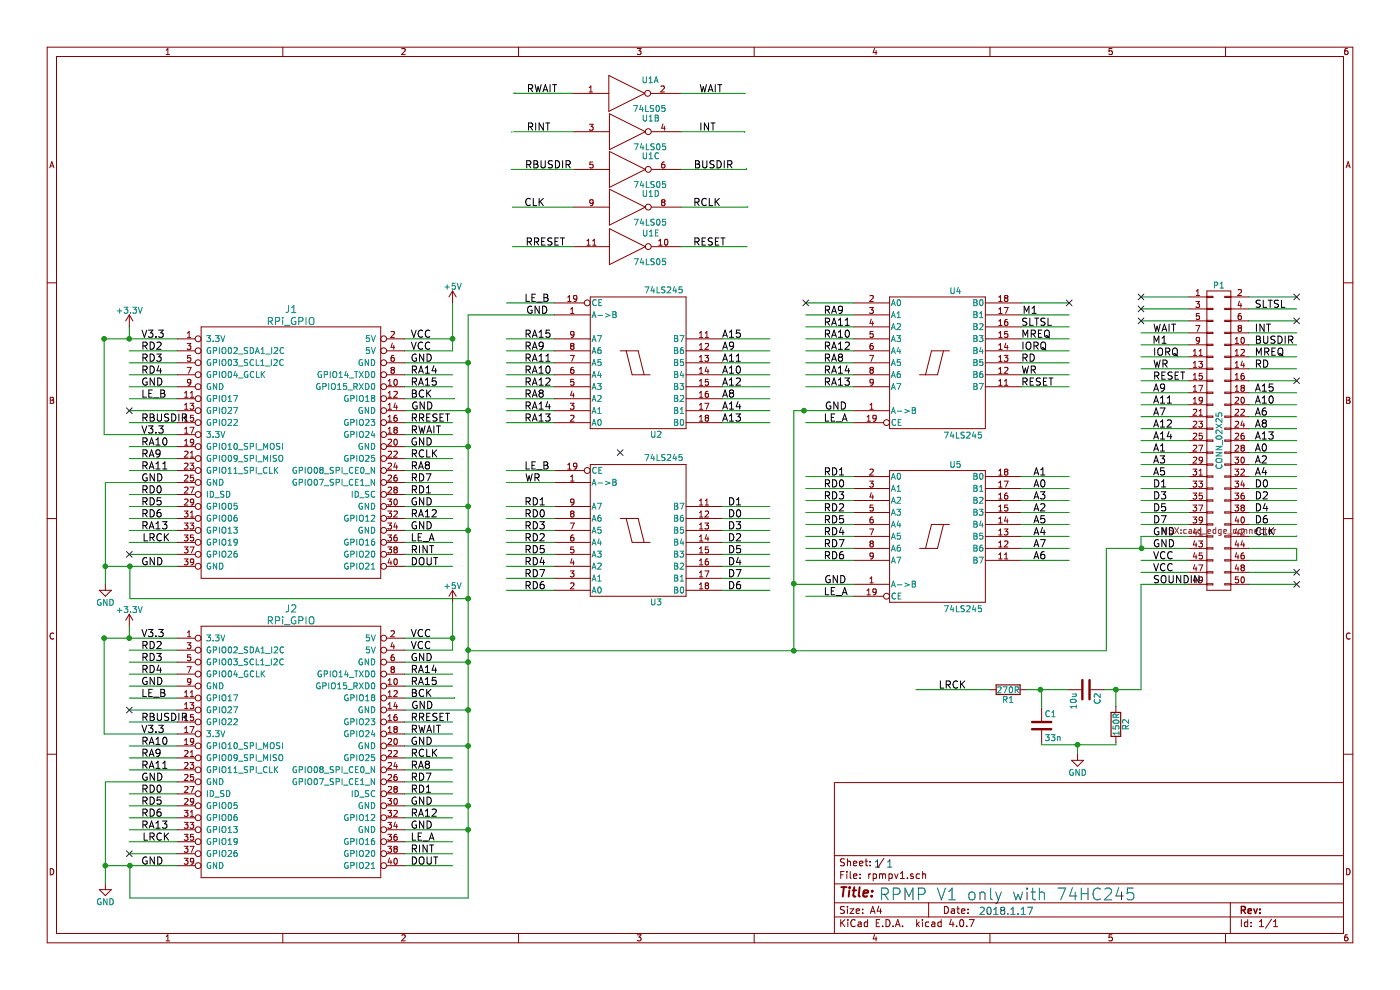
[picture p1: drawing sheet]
EESchema Schematic File Version 2
LIBS:power
LIBS:device
LIBS:switches
LIBS:relays
LIBS:motors
LIBS:transistors
LIBS:conn
LIBS:linear
LIBS:regul
LIBS:74xx
LIBS:cmos4000
LIBS:adc-dac
LIBS:memory
LIBS:xilinx
LIBS:microcontrollers
LIBS:dsp
LIBS:microchip
LIBS:analog_switches
LIBS:motorola
LIBS:texas
LIBS:intel
LIBS:audio
LIBS:interface
LIBS:digital-audio
LIBS:philips
LIBS:display
LIBS:cypress
LIBS:siliconi
LIBS:opto
LIBS:atmel
LIBS:contrib
LIBS:valves
LIBS:IC_raspberry
LIBS:msx_slot
LIBS:rpmpv1-cache
EELAYER 25 0
EELAYER END
$Descr A4 11693 8268
encoding utf-8
Sheet 1 1
Title ""
Date ""
Rev ""
Comp ""
Comment1 ""
Comment2 ""
Comment3 ""
Comment4 ""
$EndDescr
$Comp
L RPi_GPIO J1
U 1 1
P 1680 2830
F 0 "J1" H 2430 3080 60  0000 C CNN
F 1 "RPi_GPIO" H 2430 2980 60  0000 C CNN
F 2 "Socket_Strips:Socket_Strip_Straight_2x20_Pitch2.54mm" H 2380 2080 60  0001 C CNN
F 3 "" H 1680 2830 60  0000 C CNN
	1    1680 2830
	1    0    0    -1  
$EndComp
$Comp
L CONN_02X25 P1
U 1 1
P 10180 3680
F 0 "P1" H 10180 4980 50  0000 C CNN
F 1 "CONN_02X25" V 10180 3680 50  0000 C CNN
F 2 "MSX:card_edge_connector" H 10180 2930 50  0000 C CNN
F 3 "" H 10180 2930 50  0000 C CNN
	1    10180 3680
	1    0    0    -1  
$EndComp
$Comp
L 74LS245 U3
U 1 1
P 5330 4430
F 0 "U3" H 5430 5005 50  0000 L BNN
F 1 "74LS245" H 5380 3855 50  0000 L TNN
F 2 "Housings_SOIC:SOIC-20W_7.5x12.8mm_Pitch1.27mm" H 5330 4430 50  0001 C CNN
F 3 "" H 5330 4430 50  0001 C CNN
	1    5330 4430
	1    0    0    1   
$EndComp
Wire Wire Line
	3380 2830 3780 2830
Wire Wire Line
	3780 2930 3380 2930
Wire Wire Line
	3380 3030 3910 3030
Wire Wire Line
	3380 3130 3780 3130
Wire Wire Line
	3380 3230 3780 3230
Wire Wire Line
	3380 3530 3780 3530
Wire Wire Line
	3380 3630 3780 3630
Wire Wire Line
	3910 3730 3380 3730
Wire Wire Line
	3380 3830 3780 3830
Wire Wire Line
	3380 3930 3780 3930
Wire Wire Line
	3380 4030 3780 4030
Wire Wire Line
	3380 4130 3780 4130
Wire Wire Line
	3910 4230 3380 4230
Wire Wire Line
	3380 4330 3780 4330
Wire Wire Line
	3910 4430 3380 4430
Wire Wire Line
	3380 4530 3780 4530
Wire Wire Line
	3380 4630 3780 4630
Wire Wire Line
	3380 4730 3780 4730
Wire Wire Line
	1080 2930 1480 2930
Wire Wire Line
	1080 3030 1480 3030
Wire Wire Line
	1080 3130 1480 3130
Wire Wire Line
	1080 3230 1480 3230
Wire Wire Line
	1080 3330 1480 3330
Wire Wire Line
	1080 3430 1480 3430
Wire Wire Line
	1080 3530 1480 3530
Wire Wire Line
	1080 3730 1480 3730
Wire Wire Line
	1080 3830 1480 3830
Wire Wire Line
	1080 3930 1480 3930
Wire Wire Line
	880  4030 1480 4030
Wire Wire Line
	1080 4130 1480 4130
Wire Wire Line
	1080 4230 1480 4230
Wire Wire Line
	1080 4330 1480 4330
Wire Wire Line
	1080 4430 1480 4430
Wire Wire Line
	1080 4530 1480 4530
Wire Wire Line
	1080 4630 1480 4630
Wire Wire Line
	880  4730 1480 4730
Wire Wire Line
	6030 4930 6430 4930
Wire Wire Line
	6030 4830 6430 4830
Wire Wire Line
	6030 4730 6430 4730
Wire Wire Line
	6030 4630 6430 4630
Wire Wire Line
	6030 4530 6430 4530
Wire Wire Line
	6030 4430 6430 4430
Wire Wire Line
	6030 4330 6430 4330
Wire Wire Line
	6030 4230 6430 4230
Wire Wire Line
	4230 4930 4630 4930
Wire Wire Line
	4230 4830 4630 4830
Wire Wire Line
	4230 4730 4630 4730
Wire Wire Line
	4230 4630 4630 4630
Wire Wire Line
	4230 4530 4630 4530
Wire Wire Line
	4230 4430 4630 4430
Wire Wire Line
	4230 4330 4630 4330
Wire Wire Line
	4230 4230 4630 4230
Wire Wire Line
	4230 4030 4630 4030
Wire Wire Line
	4230 3930 4630 3930
Wire Wire Line
	10430 2480 10830 2480
Wire Wire Line
	10430 2580 10830 2580
Wire Wire Line
	10430 2680 10830 2680
Wire Wire Line
	10430 2780 10830 2780
Wire Wire Line
	10430 2880 10830 2880
Wire Wire Line
	10430 2980 10830 2980
Wire Wire Line
	10430 3080 10830 3080
Wire Wire Line
	10430 3180 10830 3180
Wire Wire Line
	10430 3280 10830 3280
Wire Wire Line
	10430 3380 10830 3380
Wire Wire Line
	10430 3480 10830 3480
Wire Wire Line
	10430 3580 10830 3580
Wire Wire Line
	10430 3680 10830 3680
Wire Wire Line
	10430 3780 10830 3780
Wire Wire Line
	10430 3880 10830 3880
Wire Wire Line
	10430 3980 10830 3980
Wire Wire Line
	10430 4080 10830 4080
Wire Wire Line
	10430 4180 10830 4180
Wire Wire Line
	10430 4280 10830 4280
Wire Wire Line
	10430 4380 10830 4380
Wire Wire Line
	10430 4580 10830 4580
Wire Wire Line
	10430 4780 10830 4780
Wire Wire Line
	10430 4880 10830 4880
Wire Wire Line
	9530 2480 9930 2480
Wire Wire Line
	9530 2580 9930 2580
Wire Wire Line
	9530 2680 9930 2680
Wire Wire Line
	9530 2780 9930 2780
Wire Wire Line
	9530 2880 9930 2880
Wire Wire Line
	9530 2980 9930 2980
Wire Wire Line
	9530 3080 9930 3080
Wire Wire Line
	9530 3180 9930 3180
Wire Wire Line
	9530 3280 9930 3280
Wire Wire Line
	9530 3380 9930 3380
Wire Wire Line
	9530 3480 9930 3480
Wire Wire Line
	9530 3580 9930 3580
Wire Wire Line
	9530 3680 9930 3680
Wire Wire Line
	9530 3780 9930 3780
Wire Wire Line
	9530 3880 9930 3880
Wire Wire Line
	9530 3980 9930 3980
Wire Wire Line
	9530 4080 9930 4080
Wire Wire Line
	9530 4180 9930 4180
Wire Wire Line
	9530 4280 9930 4280
Wire Wire Line
	9530 4380 9930 4380
Wire Wire Line
	9530 4580 9930 4580
Wire Wire Line
	9530 4680 9930 4680
Wire Wire Line
	9530 4780 9930 4780
Wire Wire Line
	9530 4880 9930 4880
Text Label 10480 2580 0    60   ~ 0
SLTSL
Text Label 9630 2980 0    60   ~ 0
IORQ
Text Label 9630 3080 0    60   ~ 0
WR
Text Label 9630 3180 0    60   ~ 0
RESET
Text Label 9630 3280 0    60   ~ 0
A9
Text Label 9630 3380 0    60   ~ 0
A11
Text Label 9630 3480 0    60   ~ 0
A7
Text Label 9630 3580 0    60   ~ 0
A12
Text Label 9630 3680 0    60   ~ 0
A14
Text Label 9630 3780 0    60   ~ 0
A1
Text Label 9630 3880 0    60   ~ 0
A3
Text Label 9630 3980 0    60   ~ 0
A5
Text Label 9630 4080 0    60   ~ 0
D1
Text Label 9630 4180 0    60   ~ 0
D3
Text Label 9630 4280 0    60   ~ 0
D5
Text Label 9630 4380 0    60   ~ 0
D7
Text Label 9630 4480 0    60   ~ 0
GND
Text Label 9630 4780 0    60   ~ 0
VCC
Text Label 9630 4680 0    60   ~ 0
VCC
Text Label 9630 4580 0    60   ~ 0
GND
Text Label 9630 2780 0    60   ~ 0
WAIT
Text Label 10480 2780 0    60   ~ 0
INT
Text Label 10480 2880 0    60   ~ 0
BUSDIR
Text Label 10480 2980 0    60   ~ 0
MREQ
Text Label 10480 3080 0    60   ~ 0
RD
NoConn ~ 10830 3180
NoConn ~ 9530 2680
Text Label 10480 3280 0    60   ~ 0
A15
Text Label 10480 3380 0    60   ~ 0
A10
Text Label 10480 3480 0    60   ~ 0
A6
Text Label 10480 3580 0    60   ~ 0
A8
Text Label 10480 3680 0    60   ~ 0
A13
Text Label 10480 3780 0    60   ~ 0
A0
Text Label 10480 3880 0    60   ~ 0
A2
Text Label 10480 3980 0    60   ~ 0
A4
Text Label 10480 4080 0    60   ~ 0
D0
Text Label 10480 4180 0    60   ~ 0
D2
Text Label 10480 4280 0    60   ~ 0
D4
Text Label 10480 4380 0    60   ~ 0
D6
Text Label 10480 4480 0    60   ~ 0
CLK
Text Label 6080 4230 0    60   ~ 0
D1
Text Label 6080 4330 0    60   ~ 0
D0
Text Label 6080 4430 0    60   ~ 0
D3
Text Label 6080 4530 0    60   ~ 0
D2
Text Label 6080 4630 0    60   ~ 0
D5
Text Label 6080 4830 0    60   ~ 0
D7
Text Label 6080 4730 0    60   ~ 0
D4
Text Label 6080 4930 0    60   ~ 0
D6
$Comp
L 74LS245 U4
U 1 1
P 7830 3030
F 0 "U4" H 7930 3605 50  0000 L BNN
F 1 "74LS245" H 7880 2455 50  0000 L TNN
F 2 "Housings_SOIC:SOIC-20W_7.5x12.8mm_Pitch1.27mm" H 7830 3030 50  0001 C CNN
F 3 "" H 7830 3030 50  0001 C CNN
	1    7830 3030
	1    0    0    -1  
$EndComp
Wire Wire Line
	8530 2530 8930 2530
Wire Wire Line
	8530 2630 8930 2630
Wire Wire Line
	8530 2730 8930 2730
Wire Wire Line
	8530 2830 8930 2830
Wire Wire Line
	8530 2930 8930 2930
Wire Wire Line
	8530 3030 8930 3030
Wire Wire Line
	8530 3130 8930 3130
Wire Wire Line
	8530 3230 8930 3230
Wire Wire Line
	6630 3430 7130 3430
Wire Wire Line
	6730 3530 7130 3530
Text Label 4380 4230 0    60   ~ 0
RD1
Text Label 4380 4330 0    60   ~ 0
RD0
Text Label 4380 4430 0    60   ~ 0
RD3
Text Label 4380 4530 0    60   ~ 0
RD2
Text Label 4380 4630 0    60   ~ 0
RD5
Text Label 4380 4830 0    60   ~ 0
RD7
Text Label 4380 4730 0    60   ~ 0
RD4
Text Label 4380 4930 0    60   ~ 0
RD6
Text Label 3430 4530 0    60   ~ 0
LE_A
Text Label 1180 3330 0    60   ~ 0
LE_B
Text Label 3430 4630 0    60   ~ 0
RINT
Text Label 3430 3630 0    60   ~ 0
RWAIT
Text Label 3430 3830 0    60   ~ 0
RCLK
Text Label 6880 3530 0    60   ~ 0
LE_A
Text Label 4380 3930 0    60   ~ 0
LE_B
Text Label 1180 4130 0    60   ~ 0
RD0
Text Label 3430 4130 0    60   ~ 0
RD1
Text Label 1180 2930 0    60   ~ 0
RD2
Text Label 1180 3030 0    60   ~ 0
RD3
Text Label 1180 3130 0    60   ~ 0
RD4
Text Label 1180 4230 0    60   ~ 0
RD5
Text Label 1180 4330 0    60   ~ 0
RD6
Text Label 3430 4030 0    60   ~ 0
RD7
Text Label 3430 2830 0    60   ~ 0
VCC
Text Label 3430 2930 0    60   ~ 0
VCC
Text Label 3430 3030 0    60   ~ 0
GND
Text Label 3430 3730 0    60   ~ 0
GND
Text Label 3430 4230 0    60   ~ 0
GND
Text Label 3430 4430 0    60   ~ 0
GND
Text Label 1180 4730 0    60   ~ 0
GND
Text Label 1180 4030 0    60   ~ 0
GND
Text Label 1180 3230 0    60   ~ 0
GND
Text Label 1180 3630 0    60   ~ 0
V3.3
Text Label 1180 2830 0    60   ~ 0
V3.3
$Comp
L +5V #PWR01
U 1 1
P 3780 2530
F 0 "#PWR01" H 3780 2380 50  0001 C CNN
F 1 "+5V" H 3780 2670 50  0000 C CNN
F 2 "" H 3780 2530 50  0000 C CNN
F 3 "" H 3780 2530 50  0000 C CNN
	1    3780 2530
	1    0    0    -1  
$EndComp
Wire Wire Line
	3780 2530 3780 2930
$Comp
L GND #PWR02
U 1 1
P 880 4880
F 0 "#PWR02" H 880 4630 50  0001 C CNN
F 1 "GND" H 880 4730 50  0000 C CNN
F 2 "" H 880 4880 50  0000 C CNN
F 3 "" H 880 4880 50  0000 C CNN
	1    880  4880
	1    0    0    -1  
$EndComp
Text Label 3435 3430 0    60   ~ 0
GND
$Comp
L +3.3V #PWR03
U 1 1
P 1080 2730
F 0 "#PWR03" H 1080 2580 50  0001 C CNN
F 1 "+3.3V" H 1080 2870 50  0000 C CNN
F 2 "" H 1080 2730 50  0000 C CNN
F 3 "" H 1080 2730 50  0000 C CNN
	1    1080 2730
	1    0    0    -1  
$EndComp
Wire Wire Line
	870  3630 1480 3630
Connection ~ 3780 2830
Text Label 8530 2730 0    60   ~ 0
SLTSL
Text Label 8530 3030 0    60   ~ 0
RD
Text Label 8530 3130 0    60   ~ 0
WR
Text Label 8530 2930 0    60   ~ 0
IORQ
Text Label 8530 2830 0    60   ~ 0
MREQ
Text Notes 7340 7530 0    98   ~ 0
RPMP V1 only with 74HC245
Wire Wire Line
	6730 2530 7130 2530
Wire Wire Line
	6730 2630 7130 2630
Wire Wire Line
	6730 2730 7130 2730
Wire Wire Line
	6730 2830 7130 2830
Wire Wire Line
	6730 2930 7130 2930
Wire Wire Line
	6730 3030 7130 3030
Wire Wire Line
	6730 3130 7130 3130
Wire Wire Line
	6730 3230 7130 3230
Text Label 6880 3030 0    60   ~ 0
RA8
Text Label 6880 2830 0    60   ~ 0
RA10
Text Label 6880 2730 0    60   ~ 0
RA11
Text Label 6880 2930 0    60   ~ 0
RA12
Text Label 6880 3230 0    60   ~ 0
RA13
Text Label 3430 3930 0    60   ~ 0
RA8
Text Label 1180 3830 0    60   ~ 0
RA9
Text Label 1180 3730 0    60   ~ 0
RA10
Text Label 1180 3930 0    60   ~ 0
RA11
Text Label 3430 4330 0    60   ~ 0
RA12
Text Label 1180 4430 0    60   ~ 0
RA13
Text Label 3430 3130 0    60   ~ 0
RA14
Text Label 3430 3230 0    60   ~ 0
RA15
$Comp
L 74LS245 U5
U 1 1
P 7830 4480
F 0 "U5" H 7930 5055 50  0000 L BNN
F 1 "74LS245" H 7880 3905 50  0000 L TNN
F 2 "Housings_SOIC:SOIC-20W_7.5x12.8mm_Pitch1.27mm" H 7830 4480 50  0001 C CNN
F 3 "" H 7830 4480 50  0001 C CNN
	1    7830 4480
	1    0    0    -1  
$EndComp
Wire Wire Line
	8530 4680 8930 4680
Wire Wire Line
	8530 4580 8930 4580
Wire Wire Line
	8530 4480 8930 4480
Wire Wire Line
	8530 4380 8930 4380
Wire Wire Line
	8530 4280 8930 4280
Wire Wire Line
	8530 4180 8930 4180
Wire Wire Line
	8530 4080 8930 4080
Wire Wire Line
	8530 3980 8930 3980
Wire Wire Line
	6730 4680 7130 4680
Wire Wire Line
	6730 4580 7130 4580
Wire Wire Line
	6730 4480 7130 4480
Wire Wire Line
	6730 4380 7130 4380
Wire Wire Line
	6730 4280 7130 4280
Wire Wire Line
	6730 4180 7130 4180
Wire Wire Line
	6730 4080 7130 4080
Wire Wire Line
	6730 3980 7130 3980
Wire Wire Line
	6630 4880 7130 4880
Wire Wire Line
	6730 4980 7130 4980
$Comp
L 74LS245 U2
U 1 1
P 5330 3030
F 0 "U2" H 5430 3605 50  0000 L BNN
F 1 "74LS245" H 5380 2455 50  0000 L TNN
F 2 "Housings_SOIC:SOIC-20W_7.5x12.8mm_Pitch1.27mm" H 5330 3030 50  0001 C CNN
F 3 "" H 5330 3030 50  0001 C CNN
	1    5330 3030
	1    0    0    1   
$EndComp
Wire Wire Line
	6030 3530 6430 3530
Wire Wire Line
	6030 3430 6430 3430
Wire Wire Line
	6030 3330 6430 3330
Wire Wire Line
	6030 3230 6430 3230
Wire Wire Line
	6030 3130 6430 3130
Wire Wire Line
	6030 3030 6430 3030
Wire Wire Line
	6030 2930 6430 2930
Wire Wire Line
	6030 2830 6430 2830
Wire Wire Line
	4230 2530 4630 2530
Text Label 6880 3980 0    60   ~ 0
RD1
Text Label 6880 4080 0    60   ~ 0
RD0
Text Label 6880 4180 0    60   ~ 0
RD3
Text Label 6880 4280 0    60   ~ 0
RD2
Text Label 6880 4380 0    60   ~ 0
RD5
Text Label 6880 4580 0    60   ~ 0
RD7
Text Label 6880 4480 0    60   ~ 0
RD4
Text Label 6880 4680 0    60   ~ 0
RD6
Text Label 6880 4980 0    60   ~ 0
LE_A
Wire Wire Line
	4230 3530 4630 3530
Wire Wire Line
	4230 3430 4630 3430
Wire Wire Line
	4230 3330 4630 3330
Wire Wire Line
	4230 3230 4630 3230
Wire Wire Line
	4230 3130 4630 3130
Wire Wire Line
	4230 3030 4630 3030
Wire Wire Line
	4230 2930 4630 2930
Wire Wire Line
	4230 2830 4630 2830
Text Label 4380 3330 0    60   ~ 0
RA8
Text Label 4380 2930 0    60   ~ 0
RA9
Text Label 4380 3130 0    60   ~ 0
RA10
Text Label 4380 3030 0    60   ~ 0
RA11
Text Label 4380 3230 0    60   ~ 0
RA12
Text Label 4380 3530 0    60   ~ 0
RA13
Text Label 4380 3430 0    60   ~ 0
RA14
Text Label 4380 2830 0    60   ~ 0
RA15
Text Label 8630 3980 0    60   ~ 0
A1
Text Label 8630 4080 0    60   ~ 0
A0
Text Label 8630 4180 0    60   ~ 0
A3
Text Label 8630 4280 0    60   ~ 0
A2
Text Label 8630 4380 0    60   ~ 0
A5
Text Label 8630 4480 0    60   ~ 0
A4
Text Label 8630 4580 0    60   ~ 0
A7
Text Label 8630 4680 0    60   ~ 0
A6
Text Label 6030 3330 0    60   ~ 0
A8
Text Label 6030 2930 0    60   ~ 0
A9
Text Label 6030 3130 0    60   ~ 0
A10
Text Label 6030 3030 0    60   ~ 0
A11
Text Label 6030 3230 0    60   ~ 0
A12
Text Label 6030 3530 0    60   ~ 0
A13
Text Label 6030 3430 0    60   ~ 0
A14
Text Label 6030 2830 0    60   ~ 0
A15
Text Label 8530 3230 0    60   ~ 0
RESET
Wire Wire Line
	10430 4680 10830 4680
Text Label 4385 1415 0    60   ~ 0
RBUSDIR
Text Label 4400 780  0    60   ~ 0
RWAIT
Text Label 5840 780  0    60   ~ 0
WAIT
Text Label 5795 1415 0    60   ~ 0
BUSDIR
Text Label 4380 1730 0    60   ~ 0
CLK
Text Label 5790 1730 0    60   ~ 0
RCLK
Text Label 5840 1100 0    60   ~ 0
INT
Text Label 4400 1100 0    60   ~ 0
RINT
Text Label 4380 2530 0    60   ~ 0
LE_B
Text Label 1180 3530 0    60   ~ 0
RBUSDIR
NoConn ~ 8930 2530
NoConn ~ 1080 4630
NoConn ~ 6730 2530
Wire Wire Line
	10830 4680 10830 4580
NoConn ~ 9530 2480
NoConn ~ 9530 2580
NoConn ~ 10830 2480
NoConn ~ 10830 2680
NoConn ~ 10830 4780
NoConn ~ 10830 4880
NoConn ~ 5180 3780
Text Label 6880 3130 0    60   ~ 0
RA14
Text Notes 7300 7255 0    60   ~ 0
1 1
Text Notes 8175 7650 0    60   ~ 0
2018.1.17
Text Label 4395 2630 0    60   ~ 0
GND
Text Label 6885 4880 0    60   ~ 0
GND
Text Label 6890 3430 0    60   ~ 0
GND
Text Label 4385 4030 0    60   ~ 0
WR
$Comp
L 74LS05 U1
U 1 1
P 5235 780
F 0 "U1" H 5430 895 50  0000 C CNN
F 1 "74LS05" H 5425 655 50  0000 C CNN
F 2 "Housings_SOIC:SOIC-14_3.9x8.7mm_Pitch1.27mm" H 5235 780 50  0001 C CNN
F 3 "" H 5235 780 50  0001 C CNN
	1    5235 780 
	1    0    0    -1  
$EndComp
$Comp
L 74LS05 U1
U 2 1
P 5240 1100
F 0 "U1" H 5435 1215 50  0000 C CNN
F 1 "74LS05" H 5430 975 50  0000 C CNN
F 2 "Housings_SOIC:SOIC-14W_7.5x9.0mm_Pitch1.27mm" H 5240 1100 50  0001 C CNN
F 3 "" H 5240 1100 50  0001 C CNN
	2    5240 1100
	1    0    0    -1  
$EndComp
$Comp
L 74LS05 U1
U 3 1
P 5240 1415
F 0 "U1" H 5435 1530 50  0000 C CNN
F 1 "74LS05" H 5430 1290 50  0000 C CNN
F 2 "" H 5240 1415 50  0001 C CNN
F 3 "" H 5240 1415 50  0001 C CNN
	3    5240 1415
	1    0    0    -1  
$EndComp
$Comp
L 74LS05 U1
U 4 1
P 5240 1730
F 0 "U1" H 5435 1845 50  0000 C CNN
F 1 "74LS05" H 5430 1605 50  0000 C CNN
F 2 "" H 5240 1730 50  0001 C CNN
F 3 "" H 5240 1730 50  0001 C CNN
	4    5240 1730
	1    0    0    -1  
$EndComp
Wire Wire Line
	4780 780  4300 780 
Wire Wire Line
	4300 780  4300 775 
Wire Wire Line
	4275 1100 4275 1105
Wire Wire Line
	4785 780  4290 780 
Wire Wire Line
	5685 780  6225 780 
Wire Wire Line
	5690 1100 6220 1100
Wire Wire Line
	6220 1100 6220 1105
Wire Wire Line
	6235 1410 6235 1405
Wire Wire Line
	5690 1415 6235 1415
Wire Wire Line
	5690 1730 6245 1730
Wire Wire Line
	6245 1730 6245 1725
Wire Wire Line
	4790 1415 4270 1415
Wire Wire Line
	4790 1730 4280 1730
Wire Wire Line
	10430 4480 10830 4480
Wire Wire Line
	10830 4480 10830 4475
Wire Wire Line
	3795 3330 3795 3325
Wire Wire Line
	3910 3430 3380 3430
Wire Wire Line
	3380 3330 3795 3330
Wire Wire Line
	870  2825 870  3630
Wire Wire Line
	870  2830 1480 2830
Connection ~ 870  2830
Wire Wire Line
	1080 2730 1080 2830
Connection ~ 1080 2830
Wire Wire Line
	3910 2630 3910 5435
Connection ~ 3910 3430
Connection ~ 3910 3730
Connection ~ 3910 4230
Wire Wire Line
	1085 4730 1085 5000
Wire Wire Line
	1085 5000 3910 5000
Connection ~ 3910 4430
Connection ~ 1085 4730
Connection ~ 3910 3030
Wire Wire Line
	6630 3430 6630 4880
Connection ~ 6715 3430
Wire Wire Line
	6630 4875 6630 5435
Wire Wire Line
	3910 5435 9240 5435
Connection ~ 3910 5000
Connection ~ 6630 4875
Connection ~ 9535 4580
Wire Wire Line
	9530 4480 9530 4580
Wire Wire Line
	9530 4480 9930 4480
Wire Wire Line
	9240 4580 9540 4580
Wire Wire Line
	9240 5435 9240 4580
Connection ~ 6630 5435
$Comp
L 74LS05 U1
U 5 1
P 5240 2060
F 0 "U1" H 5435 2175 50  0000 C CNN
F 1 "74LS05" H 5430 1935 50  0000 C CNN
F 2 "" H 5240 2060 50  0001 C CNN
F 3 "" H 5240 2060 50  0001 C CNN
	5    5240 2060
	1    0    0    -1  
$EndComp
Wire Wire Line
	5690 2060 6240 2060
Wire Wire Line
	4790 2060 4280 2060
Text Label 5790 2060 0    60   ~ 0
RESET
Text Label 4390 2060 0    60   ~ 0
RRESET
Text Label 3430 3530 0    60   ~ 0
RRESET
Wire Wire Line
	4790 1100 4290 1100
Wire Wire Line
	4630 2630 3910 2630
Text Label 9625 2880 0    60   ~ 0
M1
Text Label 8540 2630 0    60   ~ 0
M1
Text Label 6880 2630 0    60   ~ 0
RA9
Wire Wire Line
	880  4030 880  4880
Connection ~ 880  4730
$Comp
L RPi_GPIO J2
U 1 1
P 1680 5330
F 0 "J2" H 2430 5580 60  0000 C CNN
F 1 "RPi_GPIO" H 2430 5480 60  0000 C CNN
F 2 "Socket_Strips:Socket_Strip_Straight_2x20_Pitch2.54mm" H 2380 4580 60  0001 C CNN
F 3 "" H 1680 5330 60  0000 C CNN
	1    1680 5330
	1    0    0    -1  
$EndComp
$Comp
L +5V #PWR04
U 1 1
P 3780 5030
F 0 "#PWR04" H 3780 4880 50  0001 C CNN
F 1 "+5V" H 3780 5170 50  0000 C CNN
F 2 "" H 3780 5030 50  0000 C CNN
F 3 "" H 3780 5030 50  0000 C CNN
	1    3780 5030
	1    0    0    -1  
$EndComp
Wire Wire Line
	3780 5030 3780 5430
$Comp
L GND #PWR05
U 1 1
P 880 7380
F 0 "#PWR05" H 880 7130 50  0001 C CNN
F 1 "GND" H 880 7230 50  0000 C CNN
F 2 "" H 880 7380 50  0000 C CNN
F 3 "" H 880 7380 50  0000 C CNN
	1    880  7380
	1    0    0    -1  
$EndComp
$Comp
L +3.3V #PWR06
U 1 1
P 1080 5230
F 0 "#PWR06" H 1080 5080 50  0001 C CNN
F 1 "+3.3V" H 1080 5370 50  0000 C CNN
F 2 "" H 1080 5230 50  0000 C CNN
F 3 "" H 1080 5230 50  0000 C CNN
	1    1080 5230
	1    0    0    -1  
$EndComp
Connection ~ 3780 5330
NoConn ~ 1080 5930
NoConn ~ 3780 6130
NoConn ~ 1080 7130
NoConn ~ 1080 6030
NoConn ~ 3780 6330
Wire Wire Line
	3795 5830 3795 5825
Wire Wire Line
	870  5325 870  6130
Connection ~ 870  5330
Wire Wire Line
	1080 5230 1080 5330
Connection ~ 1080 5330
Wire Wire Line
	1085 7230 1085 7500
Wire Wire Line
	1085 7500 3910 7500
Connection ~ 1085 7230
Wire Wire Line
	880  6530 880  7380
Connection ~ 880  7230
Wire Wire Line
	3910 7500 3910 5430
Connection ~ 3910 5430
Connection ~ 3910 5530
Connection ~ 3910 5930
Connection ~ 3910 6230
Connection ~ 3910 6730
Connection ~ 3910 6930
NoConn ~ 1080 3430
$Comp
L R R1
U 1 1
P 8420 5760
F 0 "R1" V 8500 5760 50  0000 C CNN
F 1 "270R" V 8420 5760 50  0000 C CNN
F 2 "Resistors_SMD:R_0805_HandSoldering" V 8350 5760 50  0001 C CNN
F 3 "27-" H 8420 5760 50  0001 C CNN
	1    8420 5760
	0    1    1    0   
$EndComp
$Comp
L R R2
U 1 1
P 9320 6050
F 0 "R2" V 9400 6050 50  0000 C CNN
F 1 "150R" V 9320 6050 50  0000 C CNN
F 2 "Resistors_SMD:R_0805_HandSoldering" V 9250 6050 50  0001 C CNN
F 3 "" H 9320 6050 50  0001 C CNN
	1    9320 6050
	1    0    0    -1  
$EndComp
$Comp
L C C1
U 1 1
P 8700 6060
F 0 "C1" H 8725 6160 50  0000 L CNN
F 1 "33n" H 8725 5960 50  0000 L CNN
F 2 "Capacitors_SMD:C_0805_HandSoldering" H 8738 5910 50  0001 C CNN
F 3 "33n" H 8700 6060 50  0001 C CNN
	1    8700 6060
	1    0    0    -1  
$EndComp
$Comp
L C C2
U 1 1
P 9070 5760
F 0 "C2" H 9095 5860 50  0000 L CNN
F 1 "10u" H 9095 5660 50  0000 L CNN
F 2 "Capacitors_SMD:C_0805_HandSoldering" H 9108 5610 50  0001 C CNN
F 3 "" H 9070 5760 50  0001 C CNN
	1    9070 5760
	0    1    1    0   
$EndComp
Wire Wire Line
	8570 5760 8920 5760
Wire Wire Line
	9220 5760 9530 5760
Wire Wire Line
	9530 5760 9530 4880
Wire Wire Line
	9320 5900 9320 5760
Connection ~ 9320 5760
Wire Wire Line
	8700 5910 8700 5760
Wire Wire Line
	8700 5760 8690 5760
Connection ~ 8690 5760
Wire Wire Line
	8700 6220 9320 6220
Wire Wire Line
	9320 6220 9320 6200
Wire Wire Line
	8700 6210 8700 6220
Wire Wire Line
	9000 6220 9000 6300
Connection ~ 9000 6220
$Comp
L GND #PWR07
U 1 1
P 9000 6300
F 0 "#PWR07" H 9000 6050 50  0001 C CNN
F 1 "GND" H 9000 6150 50  0000 C CNN
F 2 "" H 9000 6300 50  0001 C CNN
F 3 "" H 9000 6300 50  0001 C CNN
	1    9000 6300
	1    0    0    -1  
$EndComp
Wire Wire Line
	8270 5760 7650 5760
Text Label 7840 5760 0    60   ~ 0
LRCK
Text Label 9630 4880 0    60   ~ 0
SOUNDIN
Text Label 3430 3330 0    60   ~ 0
BCK
Text Label 1190 4530 0    60   ~ 0
LRCK
Text Label 3430 4730 0    60   ~ 0
DOUT
Wire Wire Line
	1080 5430 1480 5430
Wire Wire Line
	1080 5530 1480 5530
Wire Wire Line
	1080 5630 1480 5630
Wire Wire Line
	1080 5730 1480 5730
Wire Wire Line
	1080 5830 1480 5830
Wire Wire Line
	1080 5930 1480 5930
Wire Wire Line
	1080 6030 1480 6030
Wire Wire Line
	1080 6230 1480 6230
Wire Wire Line
	1080 6330 1480 6330
Wire Wire Line
	1080 6430 1480 6430
Wire Wire Line
	880  6530 1480 6530
Wire Wire Line
	1080 6630 1480 6630
Wire Wire Line
	1080 6730 1480 6730
Wire Wire Line
	1080 6830 1480 6830
Wire Wire Line
	1080 6930 1480 6930
Wire Wire Line
	1080 7030 1480 7030
Wire Wire Line
	1080 7130 1480 7130
Wire Wire Line
	880  7230 1480 7230
Text Label 1180 5830 0    60   ~ 0
LE_B
Text Label 1180 6630 0    60   ~ 0
RD0
Text Label 1180 5430 0    60   ~ 0
RD2
Text Label 1180 5530 0    60   ~ 0
RD3
Text Label 1180 5630 0    60   ~ 0
RD4
Text Label 1180 6730 0    60   ~ 0
RD5
Text Label 1180 6830 0    60   ~ 0
RD6
Text Label 1180 7230 0    60   ~ 0
GND
Text Label 1180 6530 0    60   ~ 0
GND
Text Label 1180 5730 0    60   ~ 0
GND
Text Label 1180 6130 0    60   ~ 0
V3.3
Text Label 1180 5330 0    60   ~ 0
V3.3
Wire Wire Line
	870  6130 1480 6130
Text Label 1180 6330 0    60   ~ 0
RA9
Text Label 1180 6230 0    60   ~ 0
RA10
Text Label 1180 6430 0    60   ~ 0
RA11
Text Label 1180 6930 0    60   ~ 0
RA13
Text Label 1180 6030 0    60   ~ 0
RBUSDIR
Wire Wire Line
	870  5330 1480 5330
Text Label 1190 7030 0    60   ~ 0
LRCK
Wire Wire Line
	3380 5330 3780 5330
Wire Wire Line
	3780 5430 3380 5430
Wire Wire Line
	3380 5530 3910 5530
Wire Wire Line
	3380 5630 3780 5630
Wire Wire Line
	3380 5730 3780 5730
Wire Wire Line
	3380 6030 3780 6030
Wire Wire Line
	3380 6130 3780 6130
Wire Wire Line
	3910 6230 3380 6230
Wire Wire Line
	3380 6330 3780 6330
Wire Wire Line
	3380 6430 3780 6430
Wire Wire Line
	3380 6530 3780 6530
Wire Wire Line
	3380 6630 3780 6630
Wire Wire Line
	3910 6730 3380 6730
Wire Wire Line
	3380 6830 3780 6830
Wire Wire Line
	3910 6930 3380 6930
Wire Wire Line
	3380 7030 3780 7030
Wire Wire Line
	3380 7130 3780 7130
Wire Wire Line
	3380 7230 3780 7230
Text Label 3430 7030 0    60   ~ 0
LE_A
Text Label 3430 7130 0    60   ~ 0
RINT
Text Label 3430 6130 0    60   ~ 0
RWAIT
Text Label 3430 6330 0    60   ~ 0
RCLK
Text Label 3430 6630 0    60   ~ 0
RD1
Text Label 3430 6530 0    60   ~ 0
RD7
Text Label 3430 5330 0    60   ~ 0
VCC
Text Label 3430 5430 0    60   ~ 0
VCC
Text Label 3430 5530 0    60   ~ 0
GND
Text Label 3430 6230 0    60   ~ 0
GND
Text Label 3430 6730 0    60   ~ 0
GND
Text Label 3430 6930 0    60   ~ 0
GND
Text Label 3435 5930 0    60   ~ 0
GND
Text Label 3430 6430 0    60   ~ 0
RA8
Text Label 3430 6830 0    60   ~ 0
RA12
Text Label 3430 5630 0    60   ~ 0
RA14
Text Label 3430 5730 0    60   ~ 0
RA15
Wire Wire Line
	3910 5930 3380 5930
Wire Wire Line
	3380 5830 3795 5830
Text Label 3430 6030 0    60   ~ 0
RRESET
Text Label 3430 5830 0    60   ~ 0
BCK
Text Label 3430 7230 0    60   ~ 0
DOUT
$EndSCHEMATC
